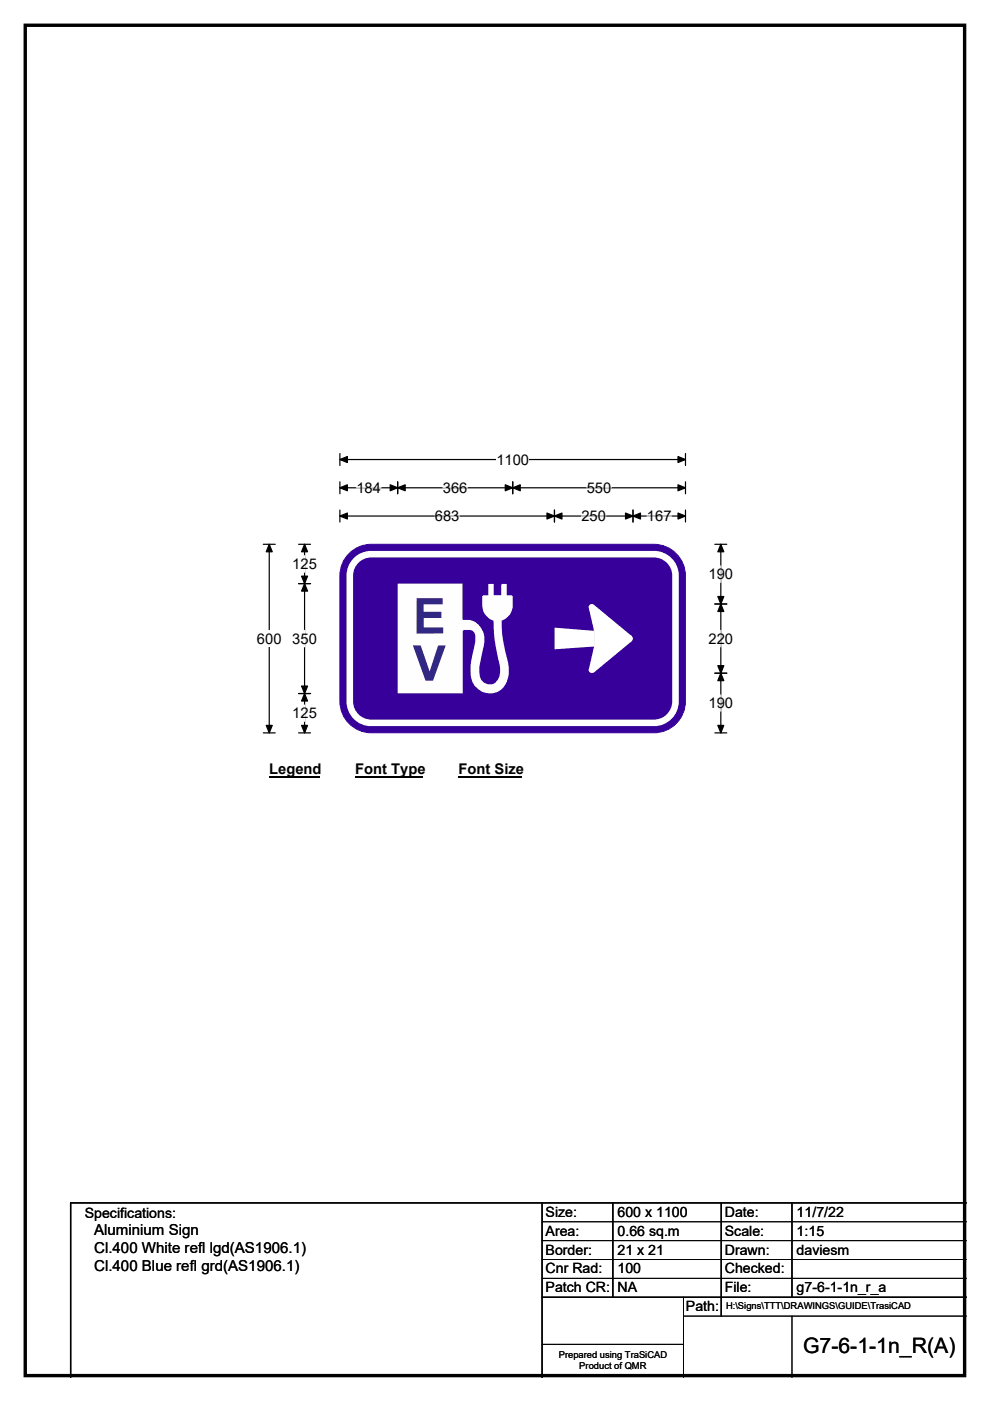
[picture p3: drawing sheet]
<svg xmlns="http://www.w3.org/2000/svg" width="210mm" height="297mm" viewBox="0 0 210 297" stroke-linecap="round" stroke-linejoin="round" font-family="sans-serif">
<path d="M5.4 5.4h199.2v286.3h-199.2z" fill="none" stroke="#000" stroke-width=".72"/>
<path d="M72.1 97.4h73.3M72.1 96.2v2.5M145.4 96.2v2.5" fill="none" stroke="#000" stroke-width=".25"/>
<path d="M72.1 97.4l1.6-.6v1.3zM143.8 96.8l1.6 .6-1.6 .7z" fill="#000" stroke="#000" stroke-width=".25"/>
<path d="M105.3 95.7h6.9v3.5h-6.9z" fill="#fff"/>
<g fill="none" stroke="#000" stroke-width=".25">
<path d="M55.8 115.4h2.6M57.1 115.4v40M72.1 103.4h73.3M72.1 102.2v2.5M72.1 108.1v2.6M72.1 109.4h73.3M84.3 102.2v2.5M108.8 102.2v2.5M117.6 108.1v2.6M134.3 108.1v2.6M145.4 108.1v2.6M145.4 102.2v2.5"/>
<path d="M55.8 155.4h2.6"/>
</g>
<g fill="#000" stroke="#000" stroke-width=".25">
<path d="M57.1 115.4l.6 1.6h-1.2zM72.1 103.4l1.6-.6v1.3zM72.1 109.4l1.6-.6v1.2zM84.3 103.4l1.6-.6v1.3zM82.8 102.8l1.5 .6-1.5 .7zM107.2 102.8l1.6 .6-1.6 .7zM108.8 103.4l1.5-.6v1.3zM117.6 109.4l1.6-.6v1.2zM116 108.8l1.6 .6-1.6 .6zM132.7 108.8l1.6 .6-1.6 .6zM134.3 109.4l1.5-.6v1.2zM143.8 102.8l1.6 .6-1.6 .7z"/>
<path d="M143.8 108.8l1.6 .6-1.6 .6zM56.5 153.8h1.2l-.6 1.6z"/>
</g>
<path d="M75.6 103.4h5.2M92.2 109.4h5.3M93.9 103.4h5.2M123.3 109.4h5.2M124.5 103.4h5.2M137.2 109.4h5.2" fill="none" stroke="#fff" stroke-width=".25"/>
<path d="M54.5 133.6h5.2v3.5h-5.2z" fill="#fff"/>
<path d="M63.3 115.4h2.6M64.6 115.4v40M151.6 115.4h2.6M152.9 115.4v40M63.3 123.7h2.6M151.6 128.1h2.6M63.3 147h2.6M63.3 155.4h2.6M151.6 155.4h2.6M151.6 142.7h2.6" fill="none" stroke="#000" stroke-width=".25"/>
<path d="M64.6 115.4l.6 1.6h-1.2zM152.9 115.4l.6 1.6h-1.2zM64.6 123.7l.6 1.6h-1.2zM64 122.2h1.2l-.6 1.5zM152.9 128.1l.6 1.5h-1.2zM152.3 126.5h1.2l-.6 1.6zM64 145.5h1.2l-.6 1.5zM64.6 147l.6 1.6h-1.2zM64 153.8h1.2l-.6 1.6zM152.3 141.1h1.2l-.6 1.6zM152.9 142.7l.6 1.6h-1.2zM152.3 153.8h1.2l-.6 1.6z" fill="#000" stroke="#000" stroke-width=".25"/>
<path d="M64.6 117.8v3.5M152.9 120v3.5M64.6 133.6v3.5M152.9 133.6v3.5M64.6 149.5v3.5M152.9 147.3v3.5" fill="none" stroke="#fff" stroke-width=".25"/>
<path d="M57.1 161.4h10.8v3.5h-10.8z" fill="#fff"/>
<path d="M57.1 164.7h10.8" fill="none" stroke="#000" stroke-width=".32"/>
<path d="M75.4 161.4h14.4v3.5h-14.4z" fill="#fff"/>
<path d="M75.4 164.7h14.4" fill="none" stroke="#000" stroke-width=".32"/>
<path d="M97.3 161.4h13.4v3.5h-13.4z" fill="#fff"/>
<path d="M97.3 164.7h13.4" fill="none" stroke="#000" stroke-width=".32"/>
<path d="M73.7 117.7a6.6 6.6 0 0 1 5-2.3h60a6.7 6.7 0 0 1 6.7 6.6v26.7a6.7 6.7 0 0 1-6.7 6.7h-60a6.7 6.7 0 0 1-6.6-6.7v-26.7a6.6 6.6 0 0 1 1.6-4.3z" fill-rule="evenodd" fill="#37009b" stroke="#37009b" stroke-width=".21"/>
<path d="M75.8 118.6a4.5 4.5 0 0 1 2.9-1.1h60a4.6 4.6 0 0 1 4.6 4.5v26.7a4.6 4.6 0 0 1-4.6 4.6h-60a4.6 4.6 0 0 1-4.5-4.6v-26.7a4.5 4.5 0 0 1 1.6-3.4z" fill="none" stroke="#fff" stroke-width="1.4"/>
<g fill="#fff">
<path d="M117.6 133.1l8.4 .7v3.3l-8.4 .6z"/>
<path d="M124.9 128.9l1-.7 8.1 6.7v1l-8.1 6.7-1-.7 1.1-4.8v-3.3z" fill-rule="evenodd"/>
<circle cx="125.5" cy="142" r=".66"/>
<circle cx="133.6" cy="135.4" r=".66"/>
<circle cx="125.5" cy="128.7" r=".66"/>
</g>
<path d="M84.3 123.7h13.8v7.6l.2 .1a4 4 0 0 1 4.4 4.8l-.5 2.4a10.6 10.6 0 0 0-.4 4.8 2.13 2.13 0 0 0 2 1.7 2.13 2.13 0 0 0 2.1-1.7 6.4 6.4 0 0 0-.2-3.7l-.8-4-.2-4.1a3.6 3.6 0 0 1-2.4-3.3v-1.9l.2-.2h1.1v-2.3l.1-.1 1 .1v2.3h1.6v-2.2l.2-.2h.9l.1 2.4h1.1l.1 .2a5.1 5.1 0 0 1-.6 3.9l-1 1-.7 .3a27.7 27.7 0 0 0 1.4 8.9 5.3 5.3 0 0 1-2.2 6.2 4.1 4.1 0 0 1-5.8-4.4 21.1 21.1 0 0 1 1-6.1 1.9 1.9 0 0 0-1-2.6h-1.3l-.4 .2v13.2h-13.8z" fill-rule="evenodd" fill="#fefefe"/>
<g fill="#302882">
<path d="M88.4 126.8h5.5v1.3h-4v1.6h3.7v1.3h-3.7v2h4.1v1.3h-5.7z" fill-rule="evenodd"/>
<path d="M87.6 136.8l1.6 .1 1.9 5.5 1.8-5.5h1.6l-2.7 7.4h-1.5z" fill-rule="evenodd"/>
</g>
<path d="M115 255v37M130 255v20M153 255v24M168 255v20M205 255h-190v37M115 275h90" fill="none" stroke="#000" stroke-width=".3"/>
<path d="M115 259h90M115 263h90M115 267h90M115 271h90M145 279h60M145 275v17M168 279v13M115 285h30" fill="none" stroke="#000" stroke-width=".21"/>
<text font-size="4.5" x="170.3" y="286.9">G7-6-1-1n_R(A)</text>
<g font-size="3.2">
<text x="20" y="261.9">Aluminium Sign</text>
<text x="20" y="265.7">Cl.400 White refl lgd(AS1906.1)</text>
<text x="20" y="269.6">Cl.400 Blue refl grd(AS1906.1)</text>
</g>
<g font-size="3.1">
<text x="105.3" y="98.5">1100</text>
<text x="75.6" y="104.5">184</text>
<text x="93.9" y="104.5">366</text>
<text x="124.5" y="104.5">550</text>
<text x="92.2" y="110.5">683</text>
<text x="123.3" y="110.5">250</text>
<text x="137.2" y="110.5">167</text>
<text x="62" y="120.6">125</text>
<text x="150.3" y="122.8">190</text>
<text x="54.5" y="136.4">600</text>
<text x="62" y="136.4">350</text>
<text x="150.3" y="136.4">220</text>
<text x="62" y="152.3">125</text>
<text x="150.3" y="150.1">190</text>
<text x="57.1" y="164.2">Legend</text>
<text x="75.4" y="164.2">Font Type</text>
<text x="97.3" y="164.2">Font Size</text>
</g>
<g font-size="3">
<text x="115.7" y="258">Size:</text>
<text x="131" y="258">600 x 1100</text>
<text x="153.7" y="258">Date:</text>
<text x="169" y="258">11/7/22</text>
<text x="18" y="258.2">Specifications:</text>
<text x="115.7" y="262">Area:</text>
<text x="131" y="262">0.66 sq.m</text>
<text x="153.7" y="262">Scale:</text>
<text x="169" y="262">1:15</text>
<text x="115.7" y="266">Border:</text>
<text x="115.7" y="270">Cnr Rad:</text>
<text x="131" y="266">21 x 21</text>
<text x="131" y="270">100</text>
<text x="153.7" y="266">Drawn:</text>
<text x="153.7" y="270">Checked:</text>
<text x="169" y="266">daviesm</text>
<text x="115.7" y="274">Patch CR:</text>
<text x="131" y="274">NA</text>
<text x="153.7" y="274">File:</text>
<text x="169" y="274">g7-6-1-1n_r_a</text>
<text x="145.5" y="278">Path:</text>
</g>
<g font-size="2">
<text x="154" y="277.6">H:\Signs\TTT\DRAWINGS\GUIDE\TrasiCAD</text>
<text x="118.5" y="287.8">Prepared using TraSiCAD</text>
<text x="122.9" y="290.2">Product of QMR</text>
</g>
</svg>
